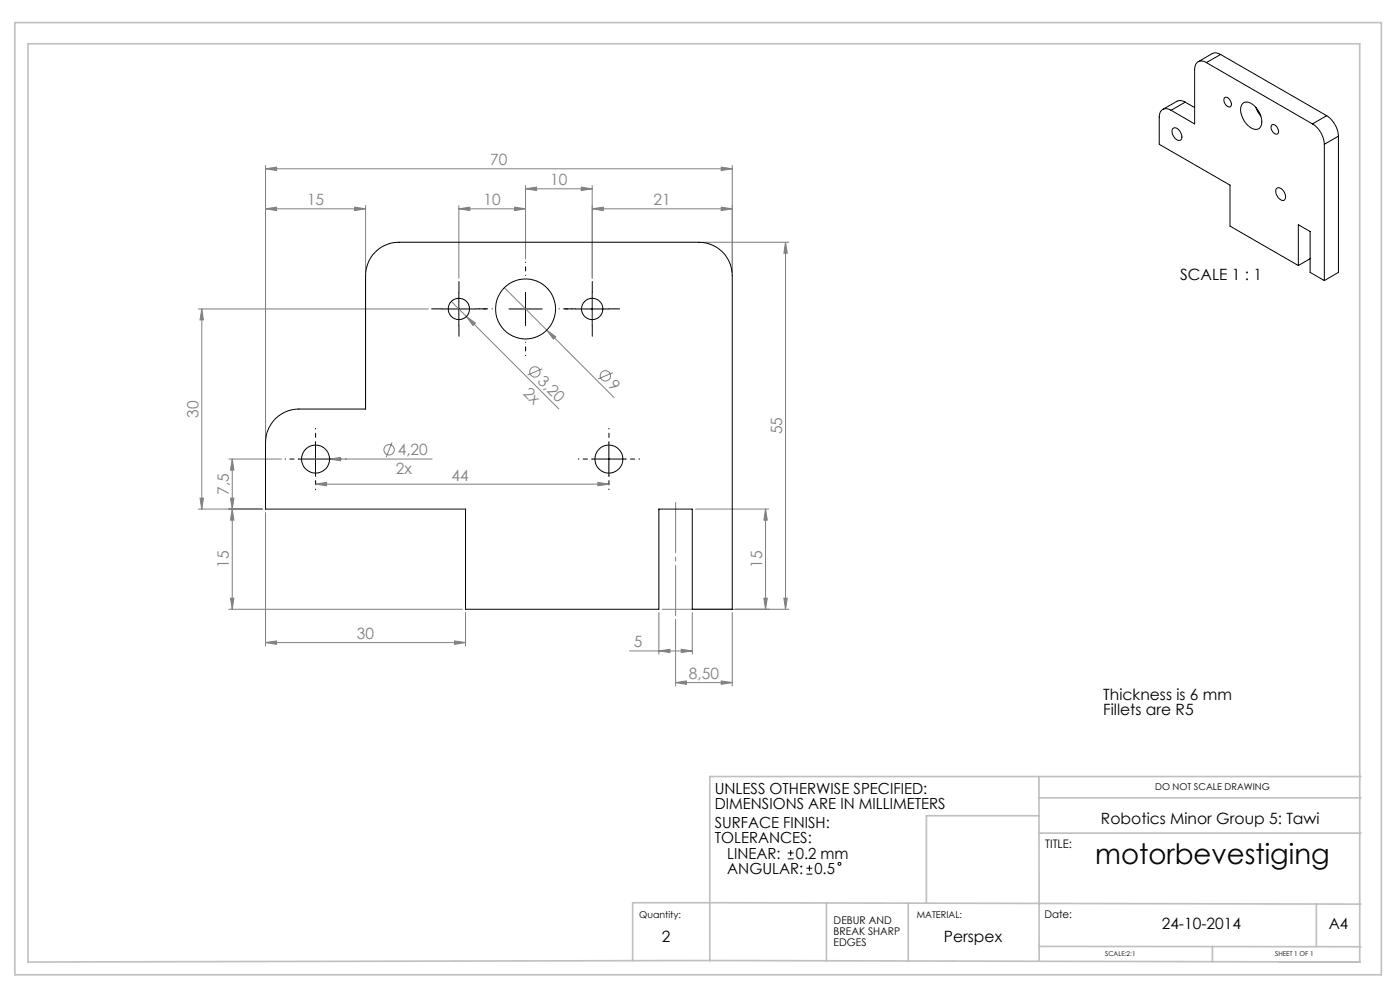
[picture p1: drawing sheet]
<svg xmlns="http://www.w3.org/2000/svg" width="420mm" height="297mm" viewBox="0 0 420 297" stroke-linecap="round" stroke-linejoin="round" font-family="sans-serif">
<g fill="none" stroke="#808080" stroke-width=".3">
<path d="M79.7 50.6l3.3-.5v1zM79.7 49.6v82M79.7 50.6h140M157.7 56.6l3.3-.5v1zM157.7 55.6v22M157.7 56.6h20M174.4 56.1l3.3 .5-3.3 .5zM177.7 55.6v27.8M216.4 50.1l3.3 .5-3.3 .5zM219.7 49.6v32M79.7 62.6l3.3-.5v1zM79.7 62.6h30"/>
<path d="M106.4 62.1l3.3 .5-3.3 .5zM109.7 61.6v20M137.7 62.6l3.3-.5v1zM137.7 62.6h20M137.7 61.6v21.8M154.4 62.1l3.3 .5-3.3 .5zM177.7 62.6l3.3-.5v1zM177.7 62.6h42M210.7 72.6h26M216.4 62.1l3.3 .5-3.3 .5zM235.7 72.6l.5 3.3h-1zM235.7 72.6v110"/>
<path d="M59.5 92.6h69M60.5 92.6l.5 3.3h-1zM60.5 92.6v60M135.4 90.3l4.5 4.6M139.9 94.9l2.7 1.9-.7 .7zM139.9 94.9l27.7 27.7M151.3 86.2l12.7 12.8M164 99l2.7 1.9-.7 .7zM164 99l20.2 20.2M162.7 110.5l-4.4 1.9M183.8 111.7l-4.4 1.9M68.7 137.6h15.8"/>
<path d="M69.7 137.6l.5 3.3h-1.1zM69.7 137.6v45M90.5 137.6h39.1M98.8 137.6l3.4-.5v1zM117.6 132.6l-1.7 4.4M59.5 152.6h19.2M60 149.3h1l-.5 3.3zM69.1 149.3h1.1l-.5 3.3zM69.7 152.6l.5 3.3h-1.1zM79.7 153.6v40M94.7 145.1l3.3-.5v1zM94.7 145.1h88"/>
<path d="M179.4 144.6l3.3 .5-3.3 .5zM208.7 152.6h22M229.7 152.6l.5 3.3h-1zM229.7 152.6v30M69.1 179.3h1.1l-.5 3.3zM229.2 179.3h1l-.5 3.3zM235.2 179.3h1l-.5 3.3zM68.7 182.6h70M79.7 192.6l3.3-.5v1zM79.7 192.6h60M136.3 192.1l3.4 .5-3.4 .5zM139.7 183.6v10"/>
<path d="M188.9 195.1h18.8M197.7 195.1l3.3-.5v1zM197.7 183.6v12.5M198.6 182.6h38.1M202.7 185.6v20M204.4 194.6l3.3 .5-3.3 .5zM207.7 183.6v12.5M219.7 183.6v22M202.7 204.6l3.3-.5v1zM202.7 204.6h17M216.4 204.1l3.3 .5-3.3 .5z"/>
<circle cx="160.5" cy="111.5" r="1.55"/>
<circle cx="181.6" cy="112.6" r="1.56"/>
<circle cx="116.7" cy="134.8" r="1.56"/>
</g>
<g fill="none" stroke="#000" stroke-width=".3">
<path d="M132.7 92.6h10M137.7 87.6v10M152.7 92.6h10M157.7 87.6v10M172.6 92.6h10.1M177.7 87.6v10M89.7 137.6h10M94.7 132.6v10M177.7 137.6h10M182.7 132.6v10M236.3 257.4h1.8M236.3 255.6h1.8"/>
<path d="M237.2 254.7v1.8M242.8 259.3v1.8M241.9 262h1.8M241.9 260.2h1.8"/>
<circle cx="251.8" cy="258.9" r=".44"/>
</g>
<path d="M147.7 92.6h-4M157.7 82.6v-4M167.7 92.6h4M157.7 102.6v4" fill="none" stroke="#000" stroke-width=".3" stroke-dasharray="15.2 1.3 1.3 1.3" stroke-dashoffset="15.1"/>
<path d="M132.7 92.6h-3.2M137.7 87.6v-3.2M137.7 97.6v3.2M142.7 92.6h3.2M172.7 92.6h-3.2M177.7 87.6v-3.2M177.7 97.6v3.2M182.7 92.6h3.2" fill="none" stroke="#000" stroke-width=".3" stroke-dasharray="15.2 1.3 1.3 1.3"/>
<path d="M89.7 137.6h-4.2M94.7 132.6v-4.2M99.7 137.6h4.2M177.7 137.6h-4.2M182.7 132.6v-4.2M187.7 137.6h4.2M94.7 142.6v4.2M182.7 142.6v4.2" fill="none" stroke="#000" stroke-width=".3" stroke-dasharray="15.2 1.3 1.3 1.3" stroke-dashoffset="15"/>
<path d="M202.7 150.6v34" fill="none" stroke="#808080" stroke-width=".3" stroke-dasharray="15.2 1.3 1.3 1.3" stroke-dashoffset=".1"/>
<g fill="none" stroke="#c0c0c0" stroke-width=".5">
<path d="M4.4 6.8h410v285.3h-410zM8.4 13.1h399.5v275.2l-195-.4-204.5 .4zM311.7 232.7v55.3M311.7 239.1h96.6M408.3 232.7h-195.4v55.3M311.7 249.7h96.6M311.7 244.5h-33.8v26.2M247.9 270.6v17.4M272.5 270.7v17.3M394.9 270.9v12.7M408.3 271l-218.5-.5v17.4M311.7 283.6l96.6 .1"/>
<path d="M363.7 283.6v4.7M383.8 288.3h24.1"/>
</g>
<g fill="#808080">
<path d="M164 99l2.7 1.9-.7 .7z"/>
<path d="M139.9 94.9l2.7 1.9-.7 .7z"/>
<path d="M136.3 192.1l3.4 .5-3.4 .5zM79.7 192.6l3.3-.5v1zM106.4 62.1l3.3 .5-3.3 .5zM79.7 62.6l3.3-.5v1zM179.4 144.6l3.3 .5-3.3 .5zM94.7 145.1l3.3-.5v1zM154.4 62.1l3.3 .5-3.3 .5zM137.7 62.6l3.3-.5v1z"/>
<path d="M98.8 137.6l3.4 .5v-1zM157.7 56.6l3.3-.5v1zM174.4 56.1l3.3 .5-3.3 .5z"/>
<path d="M79.7 50.6l3.3-.5v1zM216.4 50.1l3.3 .5-3.3 .5zM202.7 204.6l3.3-.5v1zM216.4 204.1l3.3 .5-3.3 .5z"/>
<path d="M197.7 195.1l3.3-.5v1zM204.4 194.6l3.3 .5-3.3 .5z"/>
<path d="M216.4 62.1l3.3 .5-3.3 .5zM177.7 62.6l3.3-.5v1z"/>
<path d="M235.7 72.6l.5 3.3h-1zM235.2 179.3h1l-.5 3.3zM69.7 137.6l.5 3.3h-1.1zM69.1 149.3h1.1l-.5 3.3zM60.5 92.6l.5 3.3h-1zM60 149.3h1l-.5 3.3zM229.7 152.6l.5 3.3h-1zM229.2 179.3h1l-.5 3.3zM69.7 152.6l.5 3.3h-1.1zM69.1 179.3h1.1l-.5 3.3z"/>
</g>
<g fill="none" stroke="#000" stroke-width=".3">
<path d="M361.9 18.8a2.15 2.15 0 0 0-2.5-.3 2.15 2.15 0 0 0-1 2.3v16.3l-7.1-4M361.9 18.8l31.8 18.3M366.2 16.3l-1.2-.4-.7-.1-4.9 2.7M366.2 16.3l-4.3 2.5M366.2 16.3l31.8 18.4M351.3 33.1a2.17 2.17 0 0 0-2.5-.3 2.17 2.17 0 0 0-1 2.3v8.1l21.2 12.3v12.3l20.5 11.8M351.8 38.6a1.46 1.46 0 0 1 2.2 .8 1.68 1.68 0 0 1-.2 2.7 2.79 2.79 0 0 1-2-3.5zM355.6 30.6l-1.2-.4h-1.1l-4.5 2.6M355.6 30.6l-4.3 2.5M355.6 30.6l2.8 1.6M367.5 29.2a1.85 1.85 0 0 1 1.6 2.8 1.85 1.85 0 0 1-1.6-2.8zM372.6 31.2a2.34 2.34 0 0 1 3.6 .4 6.1 6.1 0 0 1 2 6.4 2.1 2.1 0 0 1-3.5-.1 6.3 6.3 0 0 1-2.2-6.4z"/>
<path d="M376.7 32.2l1.5 2.5M381.5 37.5a1.6 1.6 0 0 1 2 1.7 .83 .83 0 0 1-.4 1 .83 .83 0 0 1-1.1-.5 2 2 0 0 1-.5-2.2zM393.7 37.1a7.8 7.8 0 0 1 3.6 6.1M398 34.7a8 8 0 0 1 3.5 6.1M398 34.7l-4.3 2.4M382.9 56.5a1.63 1.63 0 0 1 2.4 1.2 1.38 1.38 0 0 1-.6 2.4 2.92 2.92 0 0 1-1.8-3.6zM397.3 43.2v40.9M401.5 40.8l-4.2 2.4M401.5 40.8v40.8l-4.2 2.5M112.6 75.5a9.9 9.9 0 0 1 7.1-2.9h90a10 10 0 0 1 10 10v100h-12v-30h-10v30h-58v-30h-60v-20a10 10 0 0 1 10-10h20v-40a10.1 10.1 0 0 1 2.9-7.1zM389.5 79.6v-12.3l3.5 2.1v12.2l4.3 2.5M393 77.5l-3.5 2.1"/>
<circle cx="137.7" cy="92.6" r="3.2"/>
<circle cx="157.7" cy="92.6" r="9"/>
<circle cx="177.7" cy="92.6" r="3.2"/>
<circle cx="94.7" cy="137.6" r="4.2"/>
<circle cx="182.7" cy="137.6" r="4.2"/>
</g>
<text font-size="8.5" x="328.6" y="258.9">motorbevestiging</text>
<g font-size="4.7" fill="#808080">
<text x="147.1" y="49.6">70</text>
<text x="165.1" y="55.6">10</text>
<text x="92.1" y="61.6">15</text>
<text x="145.1" y="61.6">10</text>
<text x="196.1" y="61.6">21</text>
<text x="156.8" y="118.1" transform="rotate(45 156.8 118.1)">2x</text>
<text x="161.1" y="114.5" transform="rotate(45 161.1 114.5)">3,20</text>
<text x="182.2" y="115.6" transform="rotate(45 182.2 115.6)">9</text>
<text x="59.5" y="125.2" transform="rotate(-90 59.5 125.2)">30</text>
<text x="234.7" y="130.2" transform="rotate(-90 234.7 130.2)">55</text>
<text x="119.3" y="136.5">4,20</text>
<text x="118.8" y="142.1">2x</text>
<text x="68.7" y="148.3" transform="rotate(-90 68.7 148.3)">7,5</text>
<text x="135.4" y="144.1">44</text>
<text x="68.7" y="170.2" transform="rotate(-90 68.7 170.2)">15</text>
<text x="228.7" y="170.2" transform="rotate(-90 228.7 170.2)">15</text>
<text x="107.1" y="191.6">30</text>
<text x="190.2" y="194.1">5</text>
<text x="206.7" y="203.6">8,50</text>
</g>
<g font-size="4.7">
<text x="354.1" y="84">SCALE 1 : 1</text>
<text x="331" y="209.7">Thickness is 6 mm</text>
<text x="331" y="214.2">Fillets are R5</text>
<text x="330.3" y="246.9">Robotics Minor Group 5: Tawi</text>
<text x="348.5" y="278.5">24-10-2014</text>
<text x="198.5" y="282.3">2</text>
<text x="283.2" y="282.3">Perspex</text>
</g>
<g font-size="4.6">
<text x="214.4" y="238">UNLESS OTHERWISE SPECIFIED:</text>
<text x="214.4" y="242.6">DIMENSIONS ARE IN MILLIMETERS</text>
<text x="214.4" y="248.2">SURFACE FINISH:</text>
<text x="214.4" y="252.8">TOLERANCES:</text>
<text x="218.2" y="257.3">LINEAR:</text>
<text x="238.7" y="257.3">0.2 mm</text>
<text x="218.2" y="261.9">ANGULAR:</text>
<text x="244.3" y="261.9">0.5</text>
<text x="398.6" y="278.5">A4</text>
</g>
<text font-size="3.5" x="313.6" y="254.3">TITLE:</text>
<g font-size="3.2">
<text x="313.3" y="275.1">Date:</text>
<text x="250.1" y="277">DEBUR AND</text>
<text x="250.1" y="280.2">BREAK SHARP</text>
<text x="250.1" y="283.4">EDGES</text>
</g>
<g font-size="2.8">
<text x="346.5" y="236.7">DO NOT SCALE DRAWING</text>
<text x="191.7" y="275.1">Quantity:</text>
<text x="275.1" y="275.1">MATERIAL:</text>
</g>
<g font-size="2">
<text x="331.6" y="286.5">SCALE:2:1</text>
<text x="382.6" y="286.5">SHEET 1 OF 1</text>
</g>
</svg>
